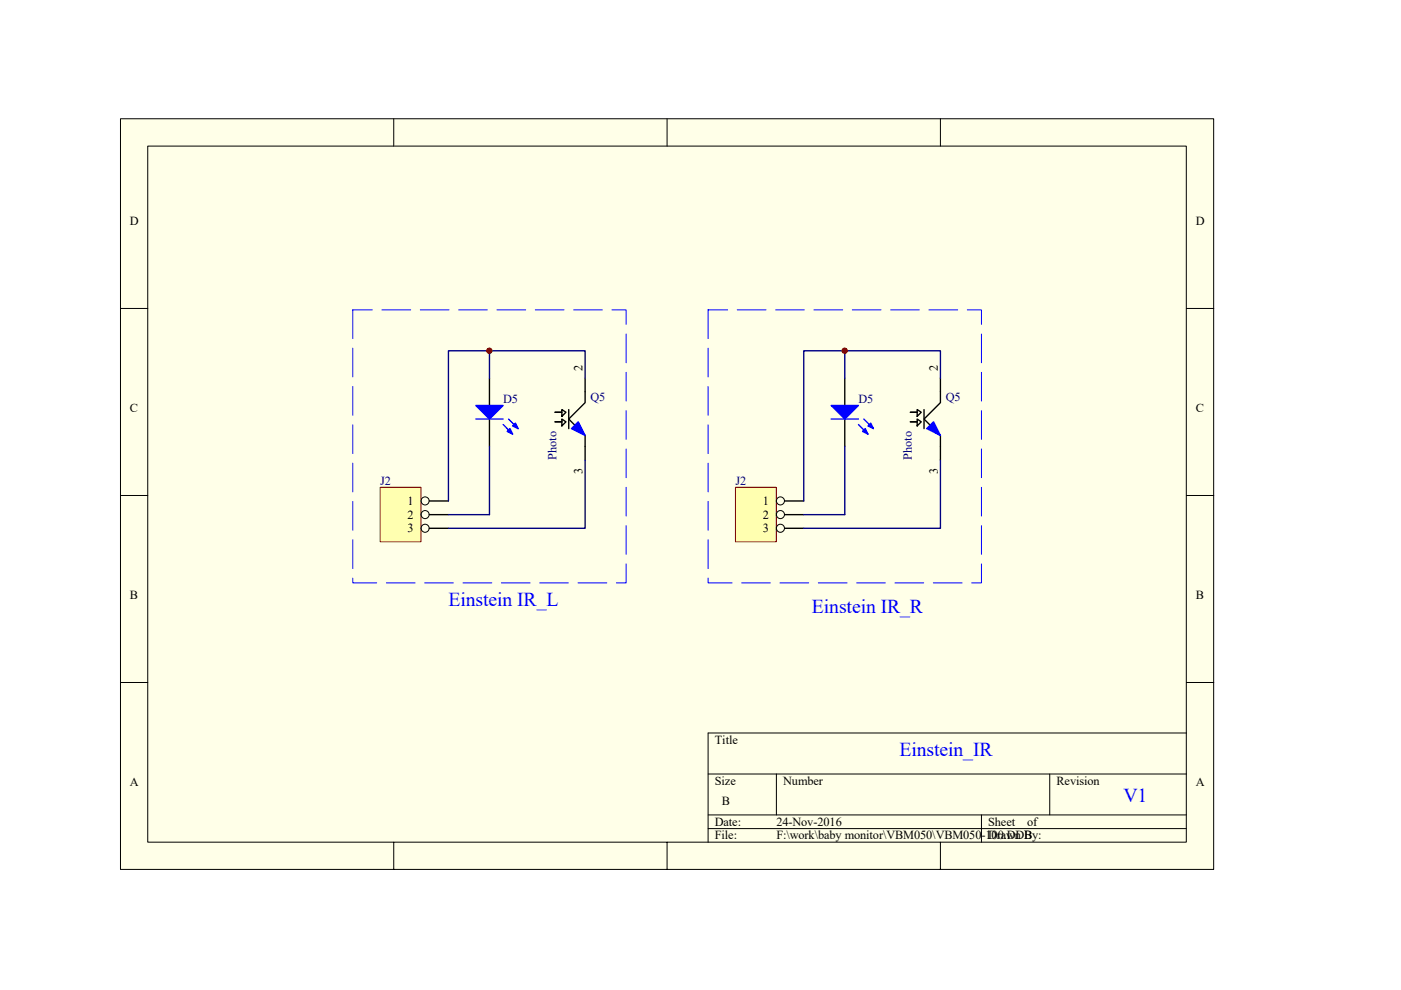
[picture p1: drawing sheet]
<svg xmlns="http://www.w3.org/2000/svg" width="297mm" height="210mm" viewBox="0 0 297 210" stroke-linecap="round" stroke-linejoin="round" font-family="sans-serif">
<path d="M25.5 25.2h231.8v159.2h-231.8z" fill="#ffffe8"/>
<g fill="none" stroke="#000" stroke-width=".21">
<path d="M25.5 25.2h231.8v159.2h-231.8zM31.3 31h220.2v147.6h-220.2zM83.5 25.2v5.8M141.4 25.2v5.8M199.4 25.2v5.8M25.5 65.4h5.8M251.5 65.4h5.8M25.5 105.1h5.8M251.5 105.1h5.8M25.5 144.8h5.8M251.5 144.8h5.8M251.5 155.5h-101.4v23.1"/>
<path d="M83.5 178.6v5.8M141.4 178.6v5.8M150.1 164.2h101.4M150.1 172.8h101.4M150.1 175.7h101.4M164.6 164.2v8.6M199.4 178.6v5.8M208.1 172.8v5.8M222.6 164.2v8.6"/>
</g>
<path d="M103.8 80.2v5.8M103.8 88.9v5.8M117.7 87.4h1.4M117.7 89.5h1.4M119.1 86.9l.9 .5-.9 .9zM119.1 88.9l.9 .6-.9 .8zM120.6 86.9v4M124.1 80.2v5.2l-3.5 3.5 3.5 3.5v5.2" fill="none" stroke="#000" stroke-width=".29"/>
<g fill="#00f" stroke="#00f" stroke-width=".29">
<path d="M100.9 86h5.8l-2.9 2.9z"/>
<path d="M108.1 90.9l.6 1.2-1.2-.6z"/>
<path d="M108.7 90.3l.6-.6 .6 1.2z"/>
<path d="M121.2 90.9l1.4-1.4 1.5 2.9z"/>
</g>
<path d="M100.9 88.9h5.8M106.7 90l2 2.1M107.8 88.9l2.1 2" fill="none" stroke="#00f" stroke-width=".29"/>
<path d="M103.8 80.2v-5.8h20.3v5.8M103.8 94.7v14.5" fill="none" stroke="#000080" stroke-width=".29"/>
<path d="M80.6 103.4h8.7v11.5h-8.7z" fill="#ffffb0"/>
<path d="M80.6 103.4h8.7v11.5h-8.7z" fill="none" stroke="#800000" stroke-width=".21"/>
<g fill="none" stroke="#000" stroke-width=".21">
<circle cx="90.1" cy="109.1" r=".86"/>
<circle cx="90.1" cy="106.2" r=".86"/>
<circle cx="90.1" cy="112" r=".86"/>
</g>
<path d="M179.1 80.2v5.8M179.1 88.9v5.8M193 87.4h1.5M193 89.5h1.5M194.5 86.9l.8 .5-.8 .9zM194.5 88.9l.8 .6-.8 .8zM195.9 86.9v4M199.4 80.2v5.2l-3.5 3.5 3.5 3.5v5.2M91 106.3h4.1M91 109.2h4.1M91 112.1h4.1" fill="none" stroke="#000" stroke-width=".29"/>
<path d="M103.8 74.4h-8.7v31.9M124.1 97.6v14.5h-29M179.1 80.2v-5.8h20.3v5.8M179.1 94.7v14.5M95.1 109.2h8.7" fill="none" stroke="#000080" stroke-width=".29"/>
<circle cx="103.8" cy="74.4" r=".57" fill="#800000" stroke="#800000" stroke-width=".21"/>
<g fill="#00f" stroke="#00f" stroke-width=".29">
<path d="M176.2 86h5.8l-2.9 2.9z"/>
<path d="M183.4 90.9l.6 1.2-1.1-.6z"/>
<path d="M184 90.3l.6-.6 .6 1.2z"/>
<path d="M196.5 90.9l1.4-1.4 1.5 2.9z"/>
</g>
<path d="M176.2 88.9h5.8M182 90l2 2.1M183.2 88.9l2 2" fill="none" stroke="#00f" stroke-width=".29"/>
<path d="M156 103.4h8.6v11.5h-8.6z" fill="#ffffb0"/>
<path d="M155.9 103.4h8.7v11.5h-8.7z" fill="none" stroke="#800000" stroke-width=".21"/>
<g fill="none" stroke="#000" stroke-width=".21">
<circle cx="165.5" cy="106.2" r=".86"/>
<circle cx="165.5" cy="109.1" r=".86"/>
<circle cx="165.5" cy="112" r=".86"/>
</g>
<path d="M166.3 106.3h4.1M166.3 109.2h4.1M166.3 112.1h4.1" fill="none" stroke="#000" stroke-width=".29"/>
<path d="M179.1 74.4h-8.7v31.9M199.4 97.6v14.5h-29M170.4 109.2h8.7" fill="none" stroke="#000080" stroke-width=".29"/>
<circle cx="179.1" cy="74.4" r=".57" fill="#800000" stroke="#800000" stroke-width=".21"/>
<path d="M74.8 65.7v57.9h58v-57.9h-58M150.1 65.7v57.9h58v-57.9h-58" fill="none" stroke="#00f" stroke-width=".21" stroke-dasharray="6.1 2"/>
<g font-size="4.2" fill="#00f">
<text x="95.1" y="128.5">Einstein IR_L</text>
<text x="172.1" y="129.9">Einstein IR_R</text>
<text x="190.7" y="160.3">Einstein_IR</text>
<text x="238.2" y="170.2">V1</text>
</g>
<g font-size="2.6">
<text x="27.6" y="47.8">D</text>
<text x="253.6" y="47.8">D</text>
<text x="123.5" y="78.8" transform="rotate(-90 123.5 78.8)">2</text>
<text x="198.9" y="78.8" transform="rotate(-90 198.9 78.8)">2</text>
<text x="27.6" y="87.4">C</text>
<text x="253.6" y="87.4">C</text>
<text x="123.5" y="100.5" transform="rotate(-90 123.5 100.5)">3</text>
<text x="198.9" y="100.5" transform="rotate(-90 198.9 100.5)">3</text>
<text x="86.4" y="107.1">1</text>
<text x="161.7" y="107.1">1</text>
<text x="86.4" y="110">2</text>
<text x="86.4" y="112.9">3</text>
<text x="161.7" y="110">2</text>
<text x="161.7" y="112.9">3</text>
<text x="27.6" y="127.1">B</text>
<text x="253.6" y="127.1">B</text>
<text x="151.6" y="157.8">Title</text>
<text x="27.6" y="166.8">A</text>
<text x="151.6" y="166.5">Size</text>
<text x="166.1" y="166.5">Number</text>
<text x="224" y="166.5">Revision</text>
<text x="253.6" y="166.8">A</text>
<text x="153" y="170.8">B</text>
<text x="151.6" y="175.1">Date:</text>
<text x="151.6" y="178">File:</text>
<text x="164.6" y="178">F:\work\baby monitor\VBM050\VBM050-100.DDB</text>
<text x="164.6" y="175.1">24-Nov-2016</text>
<text x="209.5" y="175.1">Sheet</text>
<text x="209.5" y="178">Drawn By:</text>
<text x="217.8" y="175.1">of</text>
</g>
<g font-size="2.6" fill="#000080">
<text x="106.7" y="85.4">D5</text>
<text x="125.2" y="85.1">Q5</text>
<text x="182" y="85.4">D5</text>
<text x="200.6" y="85.1">Q5</text>
<text x="118" y="97.6" transform="rotate(-90 118 97.6)">Photo</text>
<text x="193.4" y="97.6" transform="rotate(-90 193.4 97.6)">Photo</text>
<text x="80.6" y="102.8">J2</text>
<text x="155.9" y="102.8">J2</text>
</g>
</svg>
